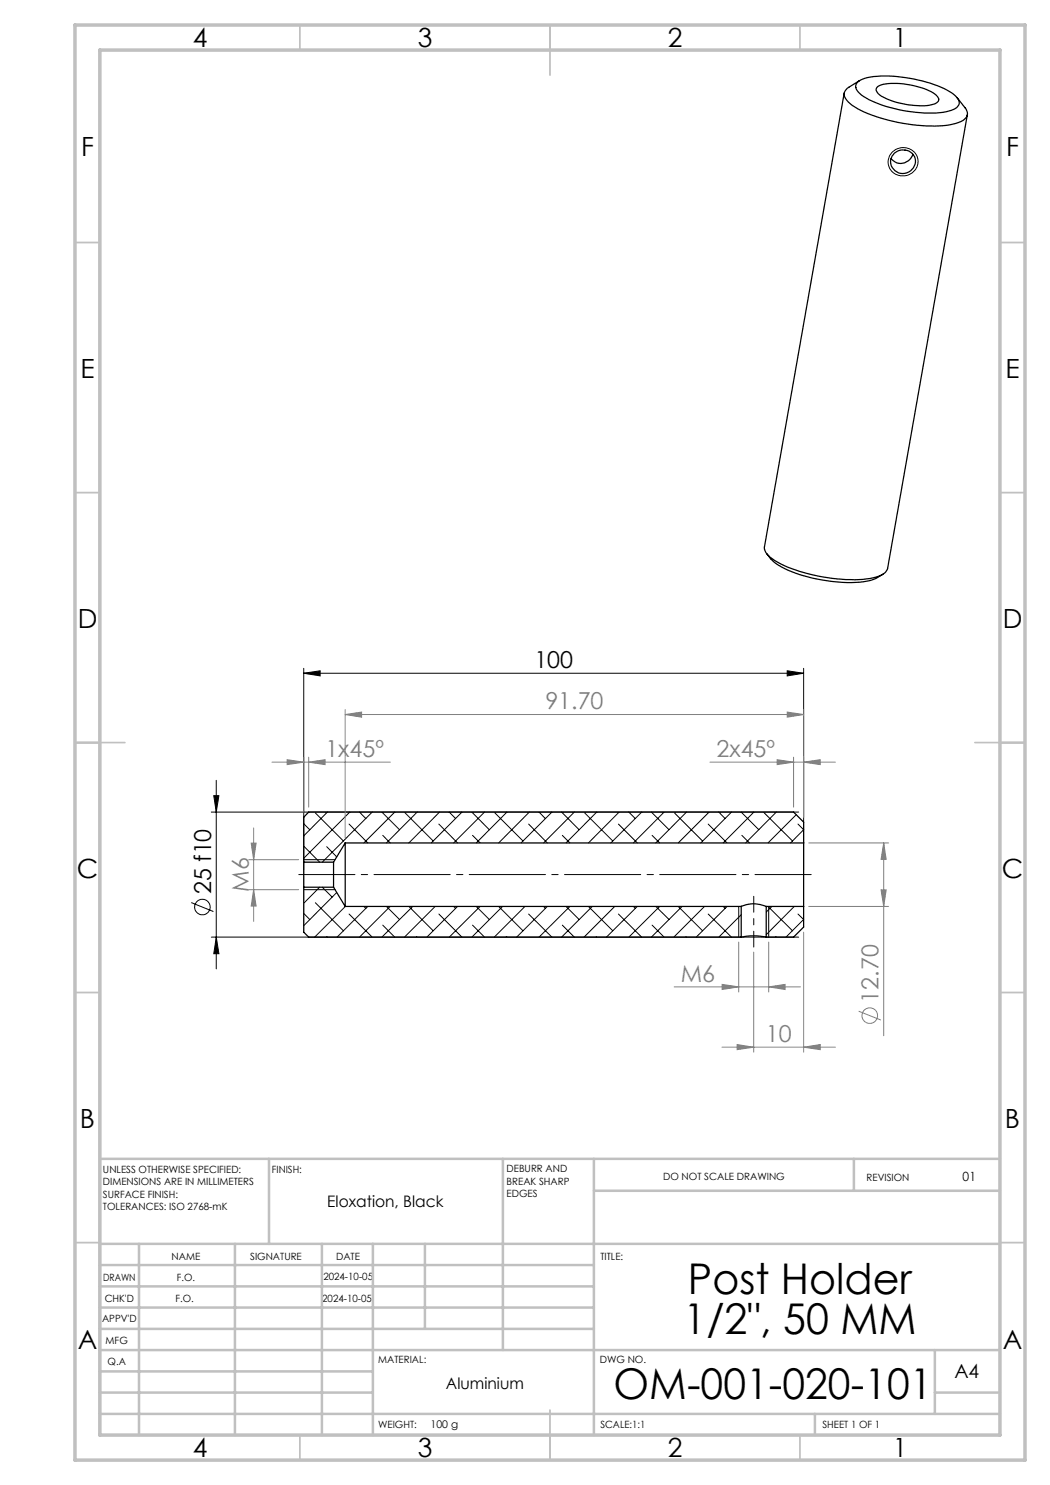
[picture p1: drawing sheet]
<svg xmlns="http://www.w3.org/2000/svg" width="210mm" height="297mm" viewBox="0 0 210 297" stroke-linecap="round" stroke-linejoin="round" font-family="sans-serif">
<g fill="none" stroke="#000" stroke-width=".2">
<path d="M178.4 30.5a2.94 2.94 0 0 1 3.7-.6 2.94 2.94 0 0 1 1.3 3.5 2.96 2.96 0 0 1-3.7 1.7 2.96 2.96 0 0 1-1.9-3.6zM60.7 134.7l3.3-.5v1zM60.7 133.7v40.2M60.7 134.7h100M157.4 134.2l3.3 .5-3.3 .5zM160.7 133.7v40.2M42.8 159.1h1l-.5 3.3zM43.3 156.1v37.7M42.3 162.4h117.4M60.7 171.9h6.3M60.7 177.9h6.3M60.7 169.2l3.2 3.2"/>
<path d="M60.7 164.7l1.2 1.2M63.1 162.6l5.6 5.6M63.9 177.4l-3.2 3.3M64.5 177.4l1.9 2M65.3 169.3l2 2.1M65.5 162.4l-4.8 4.8M67.3 178.5l-6.6 6.6M69.8 164.8l3.8 3.8M70 162.4l-9.3 9.3M71.9 162.4l1.3 1.3M74.4 162.4l-9.9 10M76.4 162.4l3.5 3.5"/>
<path d="M76.6 167.1l1.4 1.5M79 162.4l-6.2 6.2M81 162.6l5.6 5.6M83.4 162.4l-6.1 6.2M87.8 164.8l3.7 3.8M87.9 162.4l-6.1 6.2M89.9 162.4l1.2 1.3M92.4 162.4l-6.1 6.2M94.4 162.4l3.5 3.5M94.5 167.1l1.5 1.5M96.9 162.4l-6.2 6.2M99 162.6l5.6 5.6"/>
<path d="M101.4 162.4l-6.2 6.2M105.7 164.8l3.8 3.8M105.9 162.4l-6.2 6.2M107.8 162.4l1.3 1.3M110.4 162.4l-6.2 6.2M112.3 162.4l3.5 3.5M112.5 167.1l1.5 1.5M114.9 162.4l-6.2 6.2M116.9 162.6l5.7 5.6M119.3 162.4l-6.1 6.2M123.7 164.8l3.8 3.8M123.8 162.4l-6.1 6.2"/>
<path d="M125.8 162.4l1.3 1.3M128.3 162.4l-6.1 6.2M130.3 162.4l3.5 3.5M130.4 167.1l1.5 1.5M132.8 162.4l-6.1 6.2M134.9 162.6l5.6 5.6M137.3 162.4l-6.1 6.2M141.6 164.8l3.8 3.8M141.8 162.4l-6.2 6.2M143.8 162.4l1.2 1.3M146.3 162.4l-6.1 6.2M148.2 162.4l3.6 3.5"/>
<path d="M148.4 167.1l1.5 1.5M150.8 162.4l-6.2 6.2M152.9 162.6l5.6 5.6M155.3 162.4l-6.2 6.2M159.2 162.9l-5.6 5.7M159.6 164.8l1.1 1.1-2.6 2.7M38.2 180.5l4.5 1.8M42.3 187.4h117.4M43.3 187.4l.5 3.3h-1zM60.7 182.7l1.2 1.2M63.1 180.5l5.6 5.7M65.3 187.3l.2 .1"/>
<path d="M69.1 181.3l-6.2 6.1M69.8 182.8l4.6 4.6M72.8 181.3l.4 .4M73.6 181.3l-6.2 6.1M76.6 185l2.4 2.4M77.3 181.3l2.6 2.6M78 181.3l-6.1 6.1M81.8 181.3l4.8 4.9M82.5 181.3l-6.1 6.1M83.3 187.3l.1 .1M87 181.3l-6.1 6.1M87.8 182.8l4.6 4.6"/>
<path d="M90.7 181.3l.4 .4M91.5 181.3l-6.1 6.1M94.5 185l2.4 2.4M95.2 181.3l2.7 2.6M96 181.3l-6.1 6.1M99.7 181.3l4.9 4.9M100.5 181.3l-6.1 6.1M101.2 187.3l.2 .1M105 181.3l-6.2 6.1M105.7 182.8l4.7 4.6M108.7 181.3l.4 .4M109.5 181.3l-6.2 6.1"/>
<path d="M112.5 185l2.4 2.4M113.2 181.3l2.6 2.6M114 181.3l-6.2 6.1M117.7 181.3l4.9 4.9M118.5 181.3l-6.2 6.1M119.2 187.3l.1 .1M122.9 181.3l-6.1 6.1M123.7 182.8l4.6 4.6M126.7 181.3l.4 .4M127.5 181.3l-6.2 6.1M130.4 185l2.4 2.4M131.2 181.3l2.6 2.6"/>
<path d="M131.9 181.3l-6.1 6.1M135.6 181.3l4.9 4.9M136.4 181.3l-6.1 6.1M137.2 187.3l.1 .1M140.9 181.3l-6.1 6.1M141.6 182.8l4.7 4.6M144.6 181.3l.4 .4M145.4 181.3l-6.2 6.1M147.7 181.3v6.1M148.2 182.9l-4.4 4.5M153.6 181.3l4.9 4.9M153.7 181.3v6.1"/>
<path d="M154.4 181.3l-1.2 1.1M155.1 187.3l.2 .1M158.9 181.3l-5.7 5.6M159.6 182.8l1.1 1.1-3.5 3.5"/>
<circle cx="40.5" cy="181.4" r="1.56"/>
</g>
<g fill="none" stroke="#000" stroke-width=".25">
<path d="M168.8 18.6l-15.9 90.8a2.68 2.68 0 0 0 1.6 2.4 29.6 29.6 0 0 0 13.8 4 16.3 16.3 0 0 0 8.3-.9l.6-.5 .3-.7 16-90.7M171.5 16.4a7 7 0 0 1 4.6-1.2 28.9 28.9 0 0 1 13.9 3.2 2.93 2.93 0 0 1 1.8 2.4 3 3 0 0 1-2.6 1.6 27.3 27.3 0 0 1-16.4-3.1 2.37 2.37 0 0 1-1.6-2.4zM171.9 16.1l-2.1 1.4a1.66 1.66 0 0 0-.1 2.9 19.5 19.5 0 0 0 8.9 3.9 28.3 28.3 0 0 0 12.5 .4 2.67 2.67 0 0 0 2.4-1.9l-.3-1-1.7-2.2M175.4 17.4a7.2 7.2 0 0 1 4.7-.7 14.4 14.4 0 0 1 7.2 2.4 .89 .89 0 0 1 .4 .9 .89 .89 0 0 1-.7 .7 15 15 0 0 1-8.7-.6 4.6 4.6 0 0 1-3.1-2zM178.9 30.6a2.42 2.42 0 0 1 3.2-.2 2.42 2.42 0 0 1 .6 3.2 2.42 2.42 0 0 1-3.6 .6 2.42 2.42 0 0 1-.2-3.6zM182.6 30.9a2.45 2.45 0 0 1-1.9 1.8 2.45 2.45 0 0 1-2.5-1M153.4 110.7a9.8 9.8 0 0 0 5.7 3.9 30.7 30.7 0 0 0 14.7 1.6l1.4-.5 1.4-.9M60.7 172.4v5M60.7 177.4v9l1 1h86.5M60.7 177.4h6M60.7 172.4h6M66.7 172.4v5"/>
<path d="M66.7 177.4l2.3 3.9M69 168.6v12.7M69 168.6h91.7M69 168.6l-2.3 3.8M160.7 168.6v12.7M160.7 168.6v-4.2l-2-2h-97l-1 1v9M69 181.3h79.2M148.2 181.3h.1a6.3 6.3 0 0 1 4.9 0M148.2 187.4a12.8 12.8 0 0 1 5 0M148.2 181.3v6.1M153.2 181.3h7.5M153.2 181.3v6.1"/>
<path d="M160.7 181.3v4.1l-2 2h-5.5"/>
</g>
<g fill="none" stroke="#808080" stroke-width=".2">
<path d="M54.4 152.4h23.7M57.4 151.9l3.3 .5-3.3 .5zM60.7 151.4v11M61.7 152.4l3.3-.5v1zM61.7 151.4v10M69 142.9l3.3-.5v1zM69 141.9v25.7M69 142.9h91.7M142 152.4h25.1M155.4 151.9l3.3 .5-3.3 .5zM157.4 142.4l3.3 .5-3.3 .5zM158.7 151.4v10"/>
<path d="M160.7 141.9v21.5M160.7 152.4l3.3-.5v1zM49.7 171.9h10M49.7 177.9h10M50.2 168.6h1l-.5 3.3zM50.7 177.9l.5 3.3h-1zM50.7 165.6v18.7M161.7 168.6h16M176.2 178h1l-.5 3.3zM176.7 168.6l.5 3.3h-1zM176.7 168.6v38.5M134.8 197.4h25.3"/>
<path d="M144.4 196.9l3.3 .5-3.3 .5zM147.7 188.4v10M150.7 190.4v20M153.7 197.4l3.3-.5v1zM153.7 188.4v10M160.7 186.4v24M161.7 181.3h16M144.4 209.4h22.7M147.4 208.9l3.3 .5-3.3 .5zM160.7 209.4l3.3-.5v1zM171.7 202.2l4.5 1.8"/>
<circle cx="173.9" cy="203.1" r="1.55"/>
</g>
<path d="M59.7 174.9h102.5" fill="none" stroke="#000" stroke-width=".2" stroke-dasharray="15.2 1.3 1.3 1.3" stroke-dashoffset="4"/>
<path d="M150.7 179.3v10.1" fill="none" stroke="#000" stroke-width=".2" stroke-dasharray="15.2 1.3 1.3 1.3" stroke-dashoffset="12.1"/>
<g fill="none" stroke="#c0c0c0" stroke-width=".35">
<path d="M60 5v5M110 5v10M160 5v5M15 48.5h5M200 48.5h5M15 98.5h5M200 98.5h5M15 148.5h10M195 148.5h10M15 198.5h5M200 198.5h5M15 248.5h5"/>
<path d="M200 248.5h5M60 287v5M110 282v10M160 287v5"/>
</g>
<g fill="none" stroke="#c0c0c0" stroke-width=".5">
<path d="M53.8 231.8v17M100.6 231.8v38.2M118.8 231.8v55.2M118.8 238.2h81.2M170.8 231.8v6.4M200 231.8h-180v55.2M20 248.8h180M20 257.3h98.8M20 253h98.8M27.8 248.8v38.2M47 248.8v38.2M64.4 248.8v38.2"/>
<path d="M74.6 248.8v38.2M85 248.8v17M20 265.8h98.8M20 261.5h98.8M20 278.5h54.6M20 274.3h54.6M20 270h180M187 278.5h13M187 270v12.8M20 282.8h180M163 282.8v4.2"/>
</g>
<path d="M15 5h190v287h-190zM20 10h180v277h-180z" fill="none" stroke="#c0c0c0" stroke-width=".7"/>
<g fill="#000">
<path d="M157.4 134.2l3.3 .5-3.3 .5zM60.7 134.7l3.3-.5v1z"/>
<path d="M42.8 159.1h1l-.5 3.3zM43.3 187.4l.5 3.3h-1z"/>
</g>
<g fill="#808080">
<path d="M153.7 197.4l3.3-.5v1zM144.4 196.9l3.3 .5-3.3 .5zM61.7 152.4l3.3-.5v1zM57.4 151.9l3.3 .5-3.3 .5zM157.4 142.4l3.3 .5-3.3 .5zM69 142.9l3.3-.5v1zM160.7 209.4l3.3-.5v1zM147.4 208.9l3.3 .5-3.3 .5z"/>
<path d="M50.2 168.6h1l-.5 3.3zM50.7 177.9l.5 3.3h-1zM176.7 168.6l.5 3.3h-1zM176.2 178h1l-.5 3.3z"/>
<path d="M155.4 151.9l3.3 .5-3.3 .5zM160.7 152.4l3.3-.5v1z"/>
</g>
<g font-size="8.5">
<text x="137.6" y="258.8">Post Holder</text>
<text x="136.7" y="266.9">1/2&quot;, 50 MM</text>
<text x="122.7" y="279.7">OM-001-020-101</text>
</g>
<g font-size="5.3">
<text x="38.5" y="9.5">4</text>
<text x="83.5" y="9.5">3</text>
<text x="133.6" y="9.5">2</text>
<text x="178.6" y="9.5">1</text>
<text x="16.2" y="31.3">F</text>
<text x="201.2" y="31.3">F</text>
<text x="16.1" y="75.5">E</text>
<text x="201.1" y="75.5">E</text>
<text x="15.5" y="125.5">D</text>
<text x="200.5" y="125.5">D</text>
<text x="15.4" y="175.5">C</text>
<text x="200.4" y="175.5">C</text>
<text x="16" y="225.5">B</text>
<text x="201" y="225.5">B</text>
<text x="15.5" y="269.8">A</text>
<text x="200.5" y="269.8">A</text>
<text x="38.5" y="291.5">4</text>
<text x="83.5" y="291.5">3</text>
<text x="133.6" y="291.5">2</text>
<text x="178.6" y="291.5">1</text>
</g>
<g font-size="4.7">
<text x="106.9" y="133.6">100</text>
<text x="42.2" y="178.8" transform="rotate(-90 42.2 178.8)">25 f10</text>
</g>
<g font-size="4.7" fill="#808080">
<text x="109.1" y="141.9">91.70</text>
<text x="65.1" y="151.4">1x45º</text>
<text x="143.3" y="151.4">2x45º</text>
<text x="49.7" y="178.4" transform="rotate(-90 49.7 178.4)">M6</text>
<text x="136.1" y="196.4">M6</text>
<text x="175.7" y="200.5" transform="rotate(-90 175.7 200.5)">12.70</text>
<text x="153.2" y="208.4">10</text>
</g>
<text font-size="3.9" x="190.9" y="275.5">A4</text>
<g font-size="3.2">
<text x="65.5" y="241.4">Eloxation, Black</text>
<text x="89.2" y="277.9">Aluminium</text>
</g>
<text font-size="2.5" x="192.5" y="236.1">01</text>
<text font-size="2.1" x="86.1" y="285.6">100 g</text>
<g font-size="2">
<text x="20.6" y="234.6">UNLESS OTHERWISE SPECIFIED:</text>
<text x="20.6" y="237.1">DIMENSIONS ARE IN MILLIMETERS</text>
<text x="20.6" y="239.6">SURFACE FINISH:</text>
<text x="54.4" y="234.6">FINISH:</text>
<text x="101.3" y="234.5">DEBURR AND</text>
<text x="101.3" y="237">BREAK SHARP</text>
<text x="101.3" y="239.5">EDGES</text>
<text x="132.6" y="236">DO NOT SCALE DRAWING</text>
<text x="173.3" y="236.2">REVISION</text>
<text x="20.6" y="242.1">TOLERANCES: ISO 2768-mK</text>
<text x="34.3" y="252">NAME</text>
<text x="50" y="251.9">SIGNATURE</text>
<text x="67.2" y="251.9">DATE</text>
<text x="120.1" y="251.9">TITLE:</text>
<text x="20.6" y="256.1">DRAWN</text>
<text x="35.3" y="256.1">F.O.</text>
<text x="64.7" y="255.9">2024-10-05</text>
<text x="20.9" y="260.3">CHK'D</text>
<text x="35.1" y="260.3">F.O.</text>
<text x="64.4" y="260.3">2024-10-05</text>
<text x="20.4" y="264.4">APPV'D</text>
<text x="21.1" y="268.8">MFG</text>
<text x="21.5" y="273">Q.A</text>
<text x="75.6" y="272.5">MATERIAL:</text>
<text x="120" y="272.5">DWG NO.</text>
<text x="75.6" y="285.5">WEIGHT:</text>
<text x="120.1" y="285.6">SCALE:1:1</text>
<text x="164.5" y="285.6">SHEET 1 OF 1</text>
</g>
</svg>
